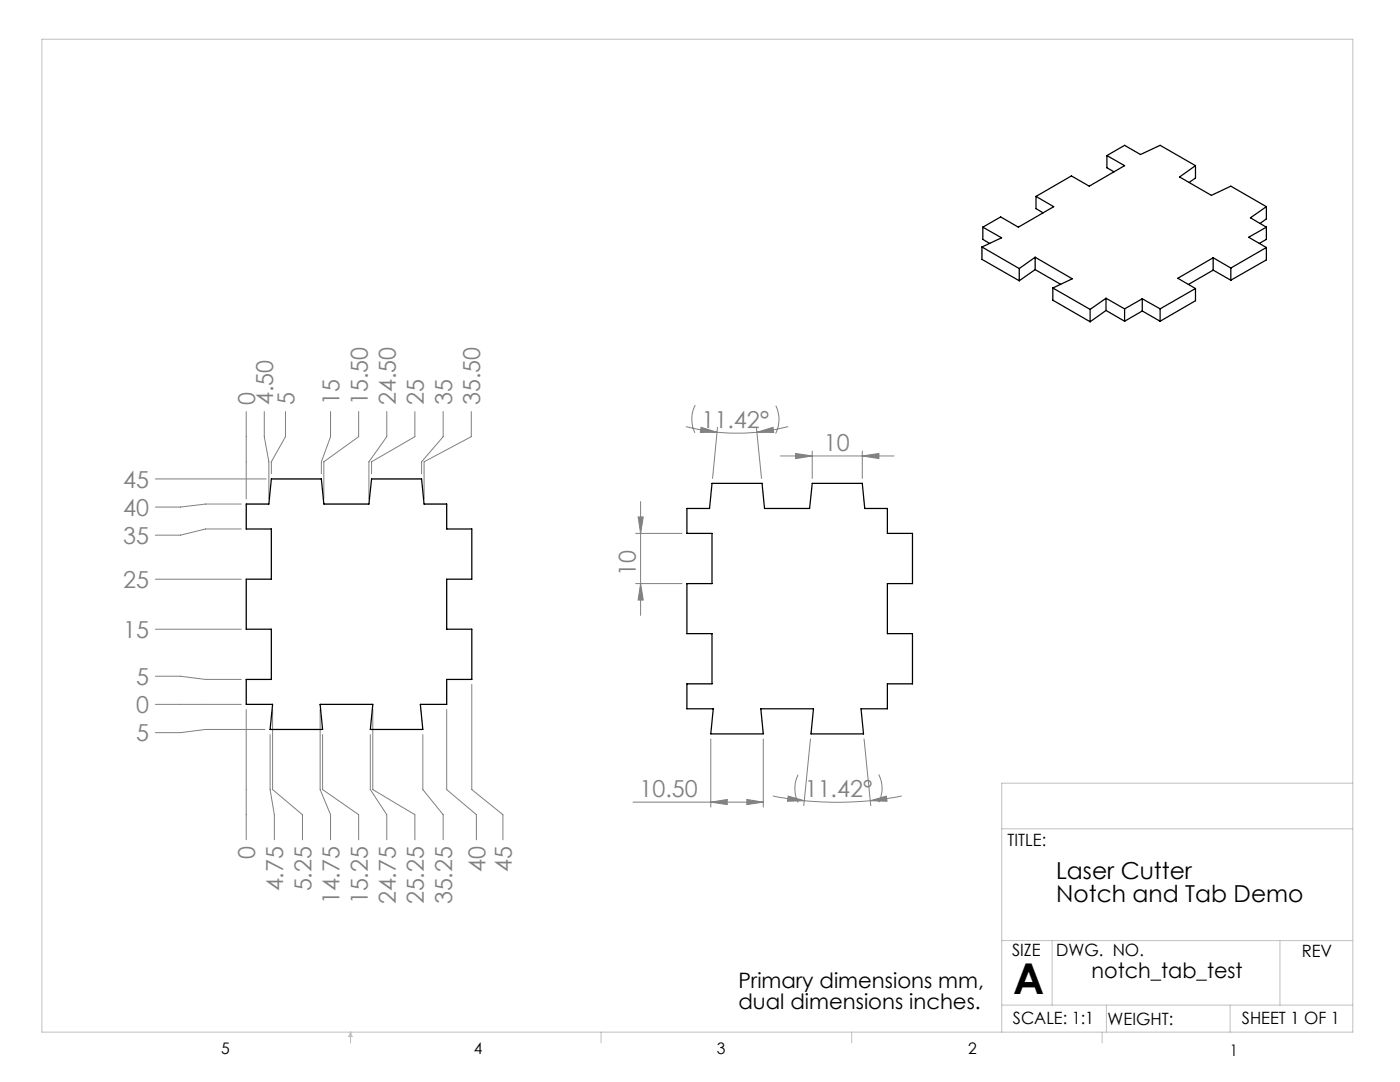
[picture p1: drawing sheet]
<svg xmlns="http://www.w3.org/2000/svg" width="279mm" height="216mm" viewBox="0 0 279 216" stroke-linecap="round" stroke-linejoin="round" font-family="sans-serif">
<g fill="none" stroke="#808080" stroke-width=".2">
<path d="M31 95.6h22.1M49.1 82.1v17.5M52.7 82.1v5l1 5v7.5M57 82.1v5l-2.8 5v2.4M66 82.1v5l-1.9 5v2.4M71.6 82.1v5l-7 5v7.5M77.2 82.1v5l-3.6 5v7.5M82.8 82.1v5l-8.6 5v2.4M88.4 82.1v5l-4.3 5v2.4M94.1 82.1v5l-9.5 5v7.5M136.9 85.1l3.9 .8 2.3 .4M138.7 80.8a6.4 6.4 0 0 0 0 5.6"/>
<path d="M139.9 85.3l3.2 1h-3.3zM143.1 86.3a44.7 44.7 0 0 0 8 0M143.2 85.3l-1 10.2M151 85.3l1 10.2M151.1 86.3l3.2-1 .1 1zM154.8 81a6.2 6.2 0 0 1 0 5.5M155.8 91h22.6M157.3 85.1l-3.9 .8-2.3 .4M158.8 90.5l3.3 .5-3.3 .5zM162.1 90v5.5M172.1 91l3.3-.5v1zM172.1 90v5.5"/>
<path d="M31 115.6h17.2M48.2 105.6h-7.2l-5 1.2h-5M48.2 100.6h-7.2l-5 .6h-5M126.9 106.4h9.2M126.9 116.5h9.2M127.4 103.2h1l-.6 3.2zM127.8 100.1v22.7M127.8 116.5l.6 3.2h-1zM31 134.9h5l5 .7h7.2M31 125.6h17.2M94.2 136.6v21l6.2 5v5M31 140.5h17.2"/>
<path d="M49.1 141.6v26M52.9 145.6h-11.9l-5 .6h-5M53.9 146.6v11l.9 5v5M54.4 141.6v16l6 5v5M63.9 141.6v16l2.1 5v5M64.4 146.6v11l7.2 5v5M73.9 146.6v11l3.3 5v5M74.4 141.6v16l8.4 5v5M84.4 146.6v11l4 5v5M89.1 141.6v16l6 5v5M141.9 147.5v13.5M149 159.5l3.3 .6-3.3 .4z"/>
<path d="M152.3 147.5v13.5M154.2 158.8l6.3 1M157.3 158.9l3.2 .9-3.3 .1zM159.3 154.6a6.4 6.4 0 0 0 0 5.5M160.5 159.8a67.7 67.7 0 0 0 13.2 0M161.7 147.4l-1.3 13.4M172.4 147.4l1.4 13.4M173.7 159.8l3.2-.9 .1 1zM175.4 154.5a6.2 6.2 0 0 1 0 5.6M180 158.8l-6.3 1M126.3 160.1h26M141.9 160.1l3.2-.6v1z"/>
</g>
<g fill="none" stroke="#c0c0c0" stroke-width=".2">
<path d="M8.4 7.8h261.6v198.2h-261.6zM270 156.3h-70.1v49.7M199.9 165.4h70.1M199.9 187.7h70.1M210 187.7v12.9M255.4 187.7v12.9M70 206v2.1M70 206l.3 .8h-.7zM119.9 206v2.1M170 206v2.1M199.9 200.6h70.1M220 206v2.1"/>
<path d="M220.8 200.6v5.4M245.5 200.6v5.4"/>
</g>
<g fill="#808080">
<path d="M172.1 91l3.3-.5v1zM158.8 90.5l3.3 .5-3.3 .5z"/>
<path d="M141.9 160.1l3.2-.6v1zM149 159.5l3.3 .6-3.3 .4z"/>
<path d="M157.3 158.9l3.2 .9-3.3 .1zM173.7 159.8l3.2-.9 .1 1z"/>
<path d="M127.4 103.2h1l-.6 3.2zM127.8 116.5l.6 3.2h-1z"/>
<path d="M139.9 85.3l3.2 1h-3.3zM151.1 86.3l3.2-1 .1 1z"/>
</g>
<g fill="none" stroke="#000" stroke-width=".25">
<path d="M206.8 39.2l3.5 2-7.1 4.1-3.5-2-3.6 2M206.8 39.2v2.4l1.4 .9M220.9 31l3.5 2.1-7 4-3.6-2-7 4.1M220.9 31l3.5-2 3.2 1.8 3.9-1.8 7.1 4.1M220.9 31v2.5l1.4 .8M238.6 33.1l-3.2 2.2 6.4 3.7 3.8-1.9 7.1 4.1M238.6 33.1v2.4l-1.3 .9M196 49.3l7.4 4.3M196 49.3v2.5l7.4 4.2M196.1 45.3l3.8 2.1-3.9 1.9M196.1 45.3v2.5l1.4 .8M203.4 53.6v2.4"/>
<path d="M206.6 51.3l7.4 4.3-3.9 1.9M206.6 51.3l-3.2 2.3M206.6 51.3v2.5M206.6 53.8l5.1 2.9M206.6 53.8l-3.2 2.2M210.1 57.5l7.5 4.2M210.1 57.5v2.4l7.5 4.3M220.7 59.5l3.7 2.1M220.7 59.5l-3.1 2.2M220.7 59.5v2.4M228 59.6l3.5 2M228 59.6l-3.6 2"/>
<path d="M228 59.6v2.5M238.6 57.6l-7.1 4M238.6 57.6v2.4l-7.1 4.1M242.1 51.4l3.5 2.1M242.1 51.4l-7 4.1 3.5 2.1M242.1 51.4v2.5M242.1 53.9l-4.9 2.9M242.1 53.9l3.5 2M245.6 53.5v2.4M252.7 41.2l-3.1 2.3 3.1 1.8M252.7 45.3l-3.5 2 3.5 2.1M252.7 49.4l-7.1 4.1"/>
<path d="M252.7 41.2v2.5l-1.2 .9M252.7 45.3v2.5l-1.4 .8M252.7 49.4v2.5l-7.1 4M217.6 61.7v2.5M220.7 61.9l-3.1 2.3M220.7 61.9l3.7 2.2M224.4 61.6v2.5M228 62.1l3.5 2M228 62.1l-3.6 2M231.5 61.6v2.5M54.2 95.6h9.9l.5 5h9l.6-5h9.9l.5 5h4.5v5h5.1v10h-5.1v10h5.1v10h-5.1v4.9h-5.2l.5 5.1h-10.5l.5-5.1h-10.5l.5 5.1h-10.5l.5-5.1h-5.3v-4.9h5.1v-10h-5.1v-10h5.1v-10h-5.1v-5h4.6zM142.1 96.4h10l.5 5.1h9l.5-5.1h10l.5 5.1h4.5v4.9h5v10.1h-5v9.9h5v10.1h-5v4.9h-5.3l.5 5h-10.4l.4-5h-10.5l.5 5h-10.4l.4-5h-5.2v-4.9h5v-10.1h-5v-9.9h5v-10.1h-5v-4.9h4.5z"/>
</g>
<text font-size="8.5" x="202.2" y="198.3">A</text>
<g font-size="4.7" fill="#808080">
<text x="50.9" y="80.8" transform="rotate(-90 50.9 80.8)">0</text>
<text x="54.5" y="80.8" transform="rotate(-90 54.5 80.8)">4.50</text>
<text x="58.8" y="80.8" transform="rotate(-90 58.8 80.8)">5</text>
<text x="67.8" y="80.8" transform="rotate(-90 67.8 80.8)">15</text>
<text x="73.4" y="80.8" transform="rotate(-90 73.4 80.8)">15.50</text>
<text x="79" y="80.8" transform="rotate(-90 79 80.8)">24.50</text>
<text x="84.6" y="80.8" transform="rotate(-90 84.6 80.8)">25</text>
<text x="90.2" y="80.8" transform="rotate(-90 90.2 80.8)">35</text>
<text x="95.8" y="80.8" transform="rotate(-90 95.8 80.8)">35.50</text>
<text x="140" y="85.4" transform="rotate(1 140 85.4)">11.42°</text>
<text x="164.4" y="90">10</text>
<text x="24.6" y="97.3">45</text>
<text x="24.6" y="102.9">40</text>
<text x="24.6" y="108.5">35</text>
<text x="24.6" y="117.3">25</text>
<text x="126.9" y="114.8" transform="rotate(-90 126.9 114.8)">10</text>
<text x="24.6" y="127.3">15</text>
<text x="27.2" y="136.7">5</text>
<text x="27.2" y="142.3">0</text>
<text x="27.2" y="147.9">5</text>
<text x="127.6" y="159">10.50</text>
<text x="160.6" y="159.1">11.42°</text>
<text x="50.9" y="171.4" transform="rotate(-90 50.9 171.4)">0</text>
<text x="56.5" y="177.9" transform="rotate(-90 56.5 177.9)">4.75</text>
<text x="62.2" y="177.9" transform="rotate(-90 62.2 177.9)">5.25</text>
<text x="96.9" y="174" transform="rotate(-90 96.9 174)">40</text>
<text x="102.2" y="174" transform="rotate(-90 102.2 174)">45</text>
<text x="67.8" y="180.5" transform="rotate(-90 67.8 180.5)">14.75</text>
<text x="73.4" y="180.5" transform="rotate(-90 73.4 180.5)">15.25</text>
<text x="79" y="180.5" transform="rotate(-90 79 180.5)">24.75</text>
<text x="84.6" y="180.5" transform="rotate(-90 84.6 180.5)">25.25</text>
<text x="90.2" y="180.5" transform="rotate(-90 90.2 180.5)">35.25</text>
</g>
<g font-size="4.7">
<text x="210.8" y="175.5">Laser Cutter</text>
<text x="210.8" y="180">Notch and Tab Demo</text>
</g>
<g font-size="4.2">
<text x="147.4" y="197.1">Primary dimensions mm,</text>
<text x="217.8" y="195.2">notch_tab_test</text>
<text x="147.4" y="201.3">dual dimensions inches.</text>
</g>
<g font-size="3.4">
<text x="201.1" y="168.8">TITLE:</text>
<text x="202" y="190.8">SIZE</text>
<text x="210.8" y="190.9">DWG. NO.</text>
<text x="259.8" y="191">REV</text>
<text x="202.1" y="204.4">SCALE: 1:1</text>
<text x="221" y="204.5">WEIGHT:</text>
<text x="247.8" y="204.4">SHEET 1 OF 1</text>
</g>
<g font-size="3.2">
<text x="44.2" y="210.4">5</text>
<text x="94.6" y="210.3">4</text>
<text x="143.1" y="210.4">3</text>
<text x="193.2" y="210.3">2</text>
<text x="245.4" y="210.6">1</text>
</g>
</svg>
